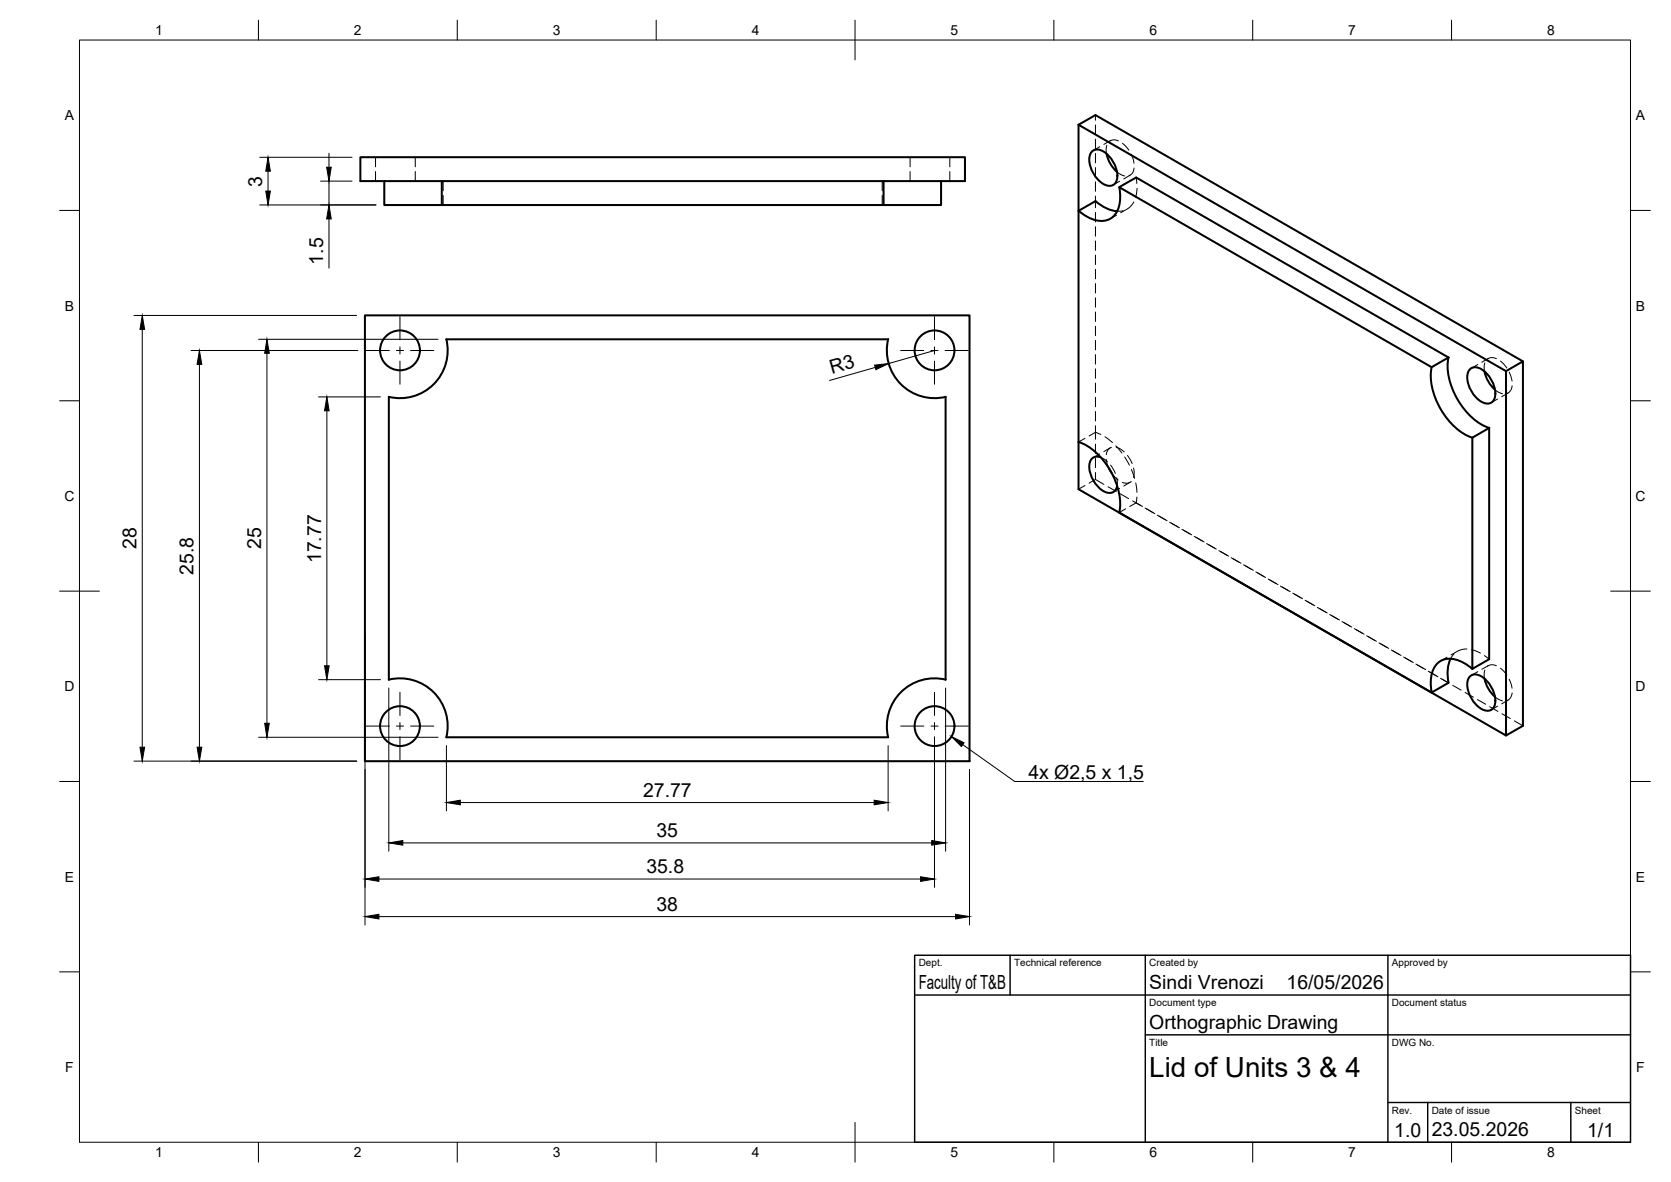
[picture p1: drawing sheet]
<svg xmlns="http://www.w3.org/2000/svg" width="420mm" height="297mm" viewBox="0 0 420 297" stroke-linecap="round" stroke-linejoin="round" font-family="sans-serif">
<!-- layer: Visible -->
<g fill="none" stroke="#000" stroke-width=".51">
<path d="M90.6 39.5h152v6h-152zM271.2 31.4l4.2-2.5 107.5 61.9v91.6l-4.2 2.4M271.2 31.4v21.6a8 8 0 0 0 7.3 2.3 5.4 5.4 0 0 0 3.1-5.1l-.2-3.2M271.2 31.4l107.5 61.9M274.5 38.2a2.54 2.54 0 0 1 3.6 .3 7 7 0 0 1 2.6 7.1 2.1 2.1 0 0 1-3.3 .6 7.5 7.5 0 0 1-3.4-6.9zM278.2 38.6a8.2 8.2 0 0 0 2.7 4.6M96.6 45.5v6h14.5v-6M222.2 45.5v6h-111.1M236.6 45.5v6h-14.4M280.9 53.1a9.6 9.6 0 0 1-5.5-2.6l-4.2 2.5v58.1M281.4 47l4.3-2.4 78.5 45.2-4.2 2.5zM91.8 79.3h152v112h-152z"/>
<path d="M97.8 99.7v71.1a12 12 0 0 1 14.4 14.5M223.3 85.3h-111.1a12 12 0 0 1-14.4 14.4M223.3 85.2a12 12 0 0 0 14.5 14.5M237.8 99.7v71.1M360 92.3a17.1 17.1 0 0 0 4.8 14l1.5 1.4 1.5 1.2 2.4 1.1M364.2 89.8a17.1 17.1 0 0 0 4.9 14.1l1.4 1.4 1.6 1.1 2.3 1.1M369.5 92.9a2.54 2.54 0 0 1 3.6 .3 7 7 0 0 1 2.6 7.1 2.1 2.1 0 0 1-3.2 .6 7.5 7.5 0 0 1-3.5-6.9zM373.3 93.3a8.2 8.2 0 0 0 2.6 4.6M378.7 93.3v91.5l-107.5-61.9v-11.8M382.9 90.8l-4.2 2.5M271.2 111.1a17 17 0 0 1 9.8 11.2l.4 2 .3 1.9-.3 2.6 78.6 45.2 4.2-2.4a9.7 9.7 0 0 1 .5-6.1M276.7 114.9a2.14 2.14 0 0 0-2.2 .4 2.14 2.14 0 0 0-.6 2.2 7.3 7.3 0 0 0 4.6 6.3 1.91 1.91 0 0 0 2.4-1.7"/>
<path d="M278.9 117.7l.6 1.2M374.4 107.6l-4.2 2.4v58.1M374.4 107.6v58.1l-4.2 2.4M237.8 170.8a12 12 0 0 0-14.5 14.5M369.5 170.1a2.54 2.54 0 0 1 3.6 .3 7 7 0 0 1 2.6 7.1 2.1 2.1 0 0 1-3.2 .6 7.5 7.5 0 0 1-3.5-6.9zM370.2 168.1a8 8 0 0 0-7.3-2.3 5.4 5.4 0 0 0-3.1 5.1l.2 3.1M373.3 170.5a8.2 8.2 0 0 0 2.6 4.6M112.2 185.3h111.1"/>
<circle cx="100.6" cy="88" r="5"/>
<circle cx="235" cy="88" r="5"/>
<circle cx="100.6" cy="182.5" r="5"/>
<circle cx="235" cy="182.5" r="5"/>
</g>
<!-- layer: Hidden -->
<g fill="none" stroke="#000" stroke-width=".25">
<path d="M94.4 39.5v2.4M104.4 39.5v2.4M228.8 39.5v2.4M238.8 39.5v2.4M275.4 28.9v1.3M275.4 31.4v2.4M275.4 35v2.3M275.4 38.6v2.3M276.5 36.9l-1.6 .9M278.3 36.5l-.2 1 .1 1.1M279.2 35.4l-1.6 .9M281.2 35.4l-1.2-.3-1 .4"/>
<path d="M282.2 36l1.6 1.7M284.4 38.8l.7 2.2M94.4 43.1v2.4M104.4 43.1v2.4M111.4 45.5v2.4M111.4 49.1v2.4M221.8 45.5v2.4M221.8 49.1v2.4M228.8 43.1v2.4M238.8 43.1v2.4M275.4 42.1v2.4M275.4 45.7v2.4"/>
<path d="M275.4 49.3v2.9M275.4 53.4v2.4M275.4 57v2.4M280.8 54.1l-1.6 .9M280.9 43.2l1.9 1M281.5 45.6l-1.6 .9M282.4 52.9l-1.5 .2M283.4 52.5l-1.6 1M284.1 44l-1.5 1M285.1 50.7l-.6 .9-1 .9M285.2 42.2l-.4 1.3-.9 .6M285.7 44.6l.2 1.5"/>
<path d="M285.9 47.3l-.4 2.3M275.4 60.5v2.4M275.4 64.1v2.4M275.4 67.7v2.4M275.4 71.3v2.3M275.4 74.8v2.4M275.4 78.4v2.4M275.4 82v2.4M275.4 85.5v2.4M275.4 89.1v2.4M275.4 92.7v2.4M275.4 96.3v2.3"/>
<path d="M275.4 99.8v2.4M371.6 91.6l-1.6 .9M373.4 91.2l-.2 1.1 .1 1.1M374.2 90.1l-1.6 .9M375.9 98l.9 .6 1 .3M376.3 90.1l-1.3-.2-1 .3M377.3 90.7l1.6 1.8M379.2 98.8l-1.6 .9M379.5 93.5l.7 2.3M380.2 97l-.4 1.2-.8 .7M272.8 110.2l-1.6 .9M275.4 103.4v2.4"/>
<path d="M275.4 107v3.4M275.4 111.6v2.4M275.4 115.2v2.3M275.4 118.7v1.8M276.5 114.1l-1.6 .9M276.7 114.9l1.7 1.1M276.8 109.2l-1.4-.6-1.6 1M277.8 109.8l1.9 1.4M278.2 115.4l.6 2.3M279.2 112.6l-1.6 .9M279.3 116.9l1.1 2.1M279.5 112.4l-.9 .7-.4 1.1"/>
<path d="M279.5 118.9l1.7 1.7M280.6 112l1.5 1.9M280.6 112.4l.9 .3 1.2 .9M282.8 114.8l1.2 2.1M283.5 114.5l1.2 2M284.5 118l.8 2.2M285 117.6l.2 1-.1 1.4M376.6 100.3l-1.7 .9M272.8 122l-1.6 .9M275.4 120.5l2.2 1.2M275.4 120.5l-1.6 .9M278.6 122.3l2.1 1.2"/>
<path d="M280.8 120.1l.1 2M281.5 122.7l-1.6 1M281.7 124.1l2.1 1.2M283 127.9l-1.6 .9M284.1 121.2l-1.5 .9M284.4 121l-1.1 .4-1.1-.2M284.8 125.9l2.1 1.2M285.6 121.4l.3 2.3M285.7 126.4l1.6 .9M285.7 126.4l-1.6 .9M285.9 124.9l-.2 1.5M287.9 127.7l2.5 1.4"/>
<path d="M291 129.5l2.5 1.4M294.1 131.2l2.5 1.4M297.2 133l2.5 1.4M300.3 134.8l2.4 1.4M303.4 136.6l2 1.2M303.8 136.8l2 1.2M306.5 138.4l2.4 1.4M309.6 140.2l2.4 1.3M312.7 141.9l2.4 1.4M315.8 143.7l2.4 1.4M318.9 145.5l2.4 1.4M321.9 147.3l2.1 1.2"/>
<path d="M322.3 147.5l2.1 1.2M325.1 149.1l2.4 1.4M328.1 150.8l2.1 1.2M328.5 151.1l2.1 1.1M331.2 152.6l2.5 1.4M334.3 154.4l2.5 1.4M337.4 156.2l2.5 1.4M340.5 158l2.5 1.4M343.6 159.8l2.5 1.4M346.7 161.6l2.1 1.1M347.1 161.8l2.1 1.1M349.8 163.3l2.5 1.4"/>
<path d="M352.9 165.1l2.1 1.2M353.3 165.3l2.1 1.2M356 166.9l2.5 1.4M359.1 168.7l2.1 1.2M359.5 168.9l2.1 1.2M362.2 170.5l2.1 1.1M362.6 170.7l1.6 .9M363.8 165.2l-1.6 .9M365.3 172.2l2.1 1.2M365.6 164.3l-.9 1.3M366.5 163.6l-1.6 1M368.4 174l2.1 1.2"/>
<path d="M368.9 163.1l-1.1 .1-1.3 .4M370 163.3l2.2 .8M371.5 175.8l2 1.2M371.6 168.8l-1.6 .9M373.3 164.7l1.1 1M373.4 168.4l-.2 1 .1 1.1M374.2 167.3l-1.6 .9M374.6 177.6l2 1.2M375.9 175.1l1.9 1M376.3 167.3l-1.3-.2-1 .3M376.6 177.5l-1.7 .9M377.3 167.9l1.6 1.8"/>
<path d="M377.7 179.4l2.1 1.2M379.2 175.9l-1.6 1M379.5 170.7l.7 2.3M380.2 174.1l-.4 1.3-.8 .7M380.8 181.2l2.1 1.2"/>
</g>
<!-- layer: BORDER -->
<g fill="none" stroke="#000" stroke-width=".25">
<path d="M20 10.1h390v276.9h-390zM65 5.1v5M115 5.1v5M165 5.1v5M215 5.1v10M265 5.1v5M315 5.1v5M365 5.1v5M15 52.9h5M410 52.9h5M15 100.7h5M410 100.7h5"/>
<path d="M15 148.6h10M405 148.6h10M15 196.4h5M410 196.4h5M15 244.2h5M410 244.2h5M65 287v5M115 287v5M165 287v5M215 282.1v9.9M265 287v5M315 287v5"/>
<path d="M365 287v5"/>
</g>
<!-- layer: TITLEBLOCK -->
<path d="M230 240.1h180v46.9h-180zM230 250h180M254 240.1v9.9M288 240.1v46.9M349 240.1v46.9M288 260.1h122M349 277.1h61M359 277.1v9.9M395 277.1v9.9" fill="none" stroke="#000" stroke-width=".36"/>
<!-- layer: FD_Dimensions -->
<g fill="none" stroke="#000" stroke-width=".25">
<path d="M65.3 39.5h23.2M82.7 38.5v3.5M65.3 51.5h29.2M67.4 43v5M80.6 45.5h7.9M82.7 45.5v6M82.7 55v12.4M33.7 79.3h56M35.8 82.8v105M48 88.1h42M50.1 91.6v96.2M65 85.3h45.2"/>
<path d="M67.1 88.8v93M80.1 99.7h15.6M220.1 92.3l-11.5 3.3M235 88.1l-11.6 3.3M82.2 103.2v64.1M91.8 159.7v72.8M80.1 170.8h15.6M97.8 172.9v41M237.8 172.9v41M33.7 191.3h56M65 185.3h45.2M112.2 187.4v16.4"/>
<path d="M223.3 187.4v16.4M235 187.2v35.8M243.8 193.4v39.1M101.3 211.8h133M115.7 201.7h104.1M95.3 230.3h145M95.3 220.9h136.2"/>
</g>
<g fill="#000" stroke="#000" stroke-width=".25">
<path d="M67.4 39.5l.6 3.5h-1.2zM66.8 48h1.2l-.6 3.5zM82.1 42h1.2l-.6 3.5zM82.7 51.5l.6 3.5h-1.2zM35.8 79.3l.6 3.5h-1.2zM50.1 88.1l.6 3.5h-1.1zM67.1 85.3l.6 3.5h-1.2zM219.9 91.8l3.5-.4-3.2 1.5zM82.2 99.7l.6 3.5h-1.2zM81.6 167.3h1.2l-.6 3.5zM35.2 187.8h1.2l-.6 3.5zM49.6 187.8h1.1l-.6 3.5z"/>
<path d="M66.5 181.8h1.2l-.6 3.5zM97.8 211.8l3.5-.6v1.2zM112.2 201.7l3.5-.6v1.2zM219.8 201.1l3.5 .6-3.5 .6zM234.3 211.2l3.5 .6-3.5 .6zM91.8 230.3l3.5-.5v1.1zM91.8 220.9l3.5-.6v1.2zM231.5 220.3l3.5 .6-3.5 .6zM240.3 229.8l3.5 .5-3.5 .6z"/>
</g>
<!-- layer: Leaders -->
<path d="M239.2 185.1l3.2 1.6-.7 .9z" fill="#000" stroke="#000" stroke-width=".25"/>
<path d="M242.1 187.1l13 9.3h32.4" fill="none" stroke="#000" stroke-width=".25"/>
<!-- layer: Smart Centers -->
<g fill="none" stroke="#000" stroke-width=".25">
<path d="M100.6 79.6v5.8M235 79.6v5.8M92.1 88.1h5.8M99.7 88.1h1.8M100.6 87.2v1.8M100.6 90.7v5.9M103.3 88.1h5.8M226.5 88.1h5.8M234.1 88.1h1.8M235 87.2v1.8M235 90.7v5.9M237.6 88.1h5.9"/>
<path d="M100.6 174v5.8M235 174v5.8M92.1 182.5h5.8M99.7 182.5h1.8M100.6 181.6v1.8M100.6 185.2v5.8M103.3 182.5h5.8M226.5 182.5h5.8M234.1 182.5h1.8M235 181.6v1.8M235 185.2v5.8M237.6 182.5h5.9"/>
</g>
<text font-size="7" x="289" y="270.6">Lid of Units 3 &amp; 4</text>
<g font-size="4.9">
<text x="65.9" y="46.9" transform="rotate(-90 65.9 46.9)">3</text>
<text x="81.3" y="66.5" transform="rotate(-90 81.3 66.5)">1.5</text>
<text x="209.2" y="93.9" transform="rotate(-16 209.2 93.9)">R3</text>
<text x="34.3" y="138" transform="rotate(-90 34.3 138)">28</text>
<text x="65.7" y="138" transform="rotate(-90 65.7 138)">25</text>
<text x="80.8" y="141.5" transform="rotate(-90 80.8 141.5)">17.77</text>
<text x="48.7" y="144.4" transform="rotate(-90 48.7 144.4)">25.8</text>
<text x="258.6" y="195.7">4x Ø2,5 x 1,5</text>
<text x="161.7" y="200.3">27.77</text>
<text x="165.1" y="210.4">35</text>
<text x="162.5" y="219.4">35.8</text>
<text x="165.1" y="228.9">38</text>
<text x="231" y="248.5">Faculty of T&amp;B</text>
<text x="289" y="248.5">Sindi Vrenozi</text>
<text x="323.5" y="248.5">16/05/2026</text>
<text x="289" y="258.6">Orthographic Drawing</text>
<text x="350.6" y="285.7">1.0</text>
<text x="360" y="285.5">23.05.2026</text>
<text x="399.1" y="285.7">1/1</text>
</g>
<g font-size="3.5">
<text x="39" y="8.8">1</text>
<text x="89" y="8.8">2</text>
<text x="139" y="8.8">3</text>
<text x="189" y="8.8">4</text>
<text x="239" y="8.8">5</text>
<text x="289" y="8.8">6</text>
<text x="339" y="8.8">7</text>
<text x="389" y="8.8">8</text>
<text x="16.3" y="30.2">A</text>
<text x="411.3" y="30.2">A</text>
<text x="16.3" y="78">B</text>
<text x="411.3" y="78">B</text>
<text x="16.2" y="125.9">C</text>
<text x="411.2" y="125.9">C</text>
<text x="16.2" y="173.7">D</text>
<text x="411.2" y="173.7">D</text>
<text x="16.3" y="221.6">E</text>
<text x="411.3" y="221.6">E</text>
<text x="16.4" y="269.4">F</text>
<text x="411.4" y="269.4">F</text>
<text x="39" y="290.8">1</text>
<text x="89" y="290.8">2</text>
<text x="139" y="290.8">3</text>
<text x="189" y="290.8">4</text>
<text x="239" y="290.8">5</text>
<text x="289" y="290.8">6</text>
<text x="339" y="290.8">7</text>
<text x="389" y="290.8">8</text>
</g>
<g font-size="2.5">
<text x="231" y="242.9">Dept.</text>
<text x="255" y="242.9">Technical reference</text>
<text x="289" y="242.9">Created by</text>
<text x="350" y="242.9">Approved by</text>
<text x="289" y="252.8">Document type</text>
<text x="350" y="252.8">Document status</text>
<text x="289" y="262.9">Title</text>
<text x="350" y="262.9">DWG No.</text>
<text x="350" y="279.9">Rev.</text>
<text x="360" y="279.9">Date of issue</text>
<text x="396" y="279.9">Sheet</text>
</g>
</svg>
